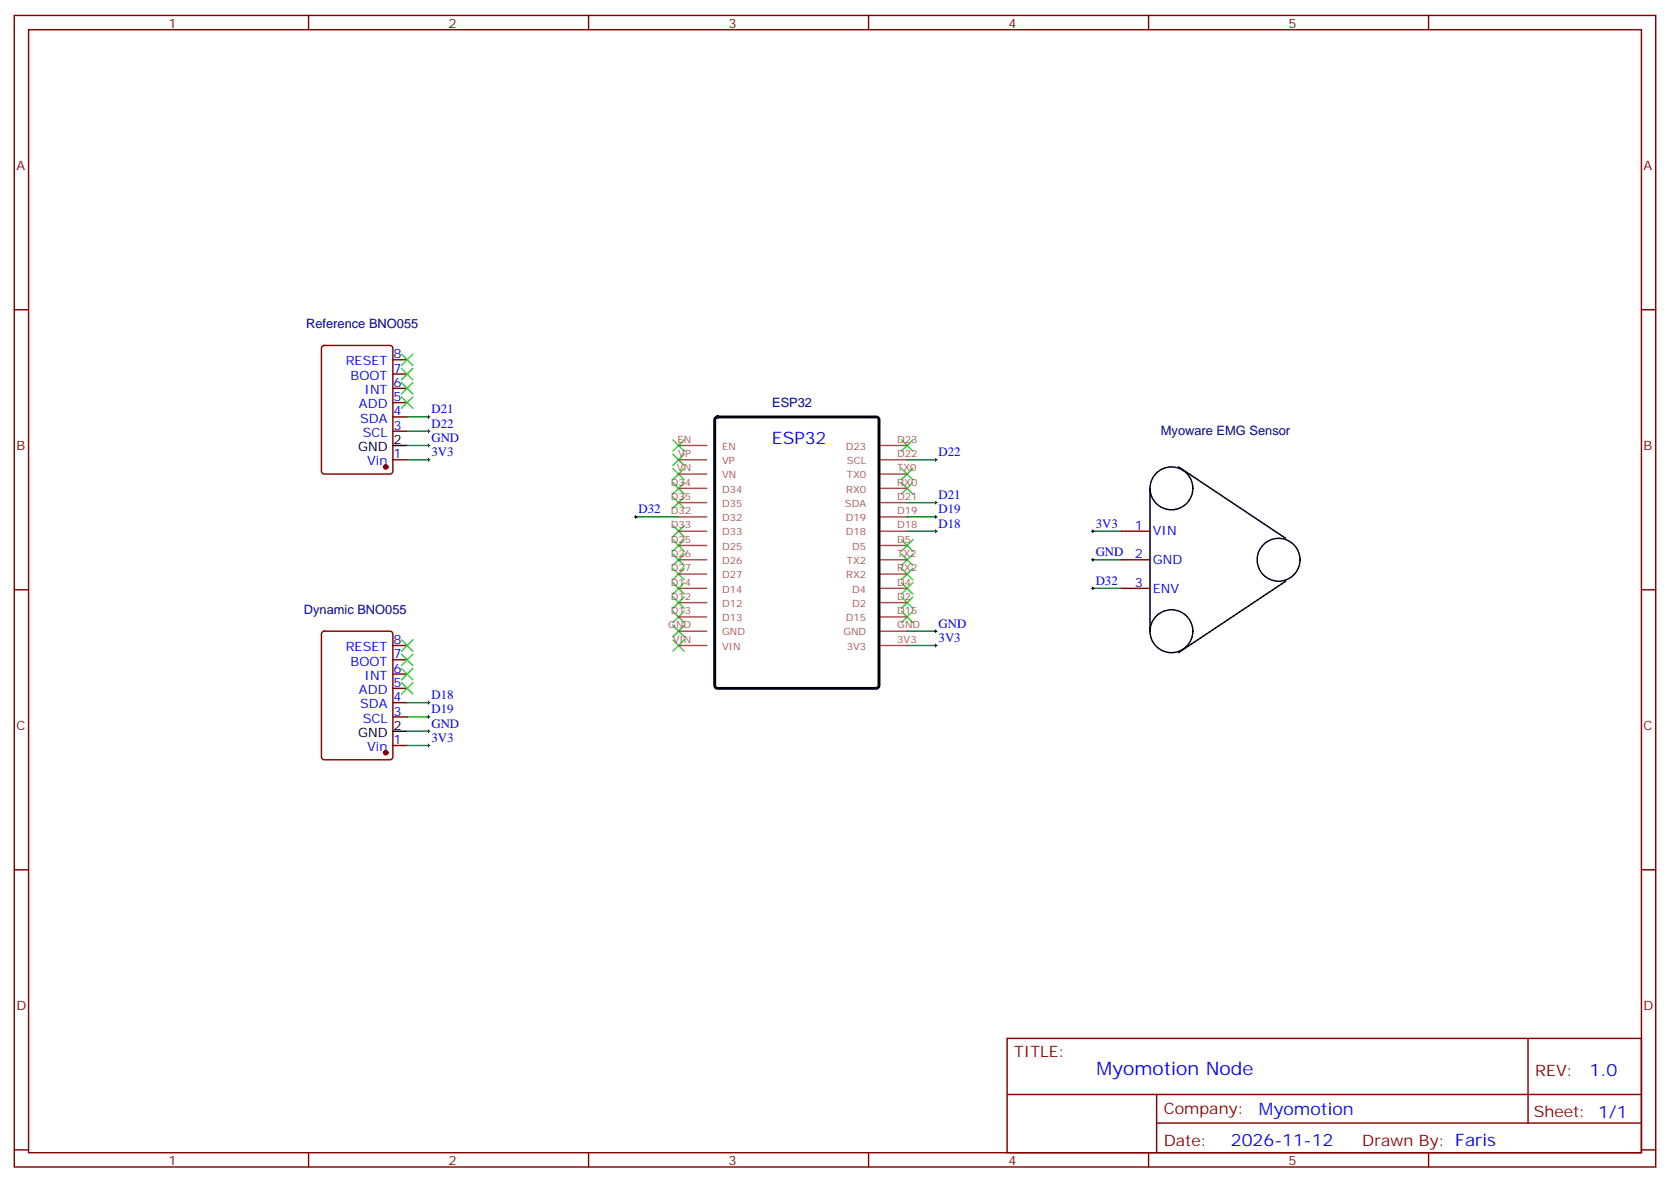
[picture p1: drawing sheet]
<svg xmlns="http://www.w3.org/2000/svg" width="412mm" height="292mm" viewBox="0 0 412 292" stroke-linecap="round" stroke-linejoin="round" font-family="sans-serif">
<g fill="none" stroke="#870000" stroke-width=".35">
<path d="M3.5 3.8h405.4v284.3h-405.4zM7.1 7.3h398.2v277.3h-398.2zM76.2 3.8v3.5M145.3 3.8v3.5M214.5 3.8v3.5M283.6 3.8v3.5M352.8 3.8v3.5M3.5 76.5h3.6M405.3 76.5h3.6M79.6 85.5l.5-.2h16.2a.71 .71 0 0 1 .7 .7v30.3a.76 .76 0 0 1-.7 .8h-16.2a.76 .76 0 0 1-.7-.8v-30.3zM97 99.4h3.5M97 95.9h3.5"/>
<path d="M97 92.4h3.5M97 88.8h3.5M97 113.5h3.5M97 106.5h3.5M97 102.9h3.5M276.9 131.2h7.1M276.9 138.2h7.1M3.5 145.6h3.6M79.6 156.1l.5-.2h16.2a.71 .71 0 0 1 .7 .7v30.3a.76 .76 0 0 1-.7 .7h-16.2a.76 .76 0 0 1-.7-.7v-30.3zM97 159.4h3.5M276.9 145.3h7.1M405.3 145.6h3.6"/>
<path d="M97 177h3.5M97 173.5h3.5M97 170h3.5M97 166.4h3.5M97 162.9h3.5M97 184.1h3.5M3.5 214.8h3.6M405.3 214.8h3.6M248.7 256.4h156.6v28.2h-156.6zM377.3 256.4v20.9M248.7 270.2h156.5M285.6 277.3h119.6"/>
<path d="M285.6 270.2v14.2M3.5 283.9h3.6M76.2 284.6v3.5M145.3 284.6v3.5M214.5 284.6v3.5M283.6 284.6v3.5M352.8 284.6v3.5M405.3 283.9h3.6"/>
</g>
<g fill="none" stroke="#3c3" stroke-width=".35">
<path d="M99.1 90.9l2.9 2.9M99.1 87.4l2.9 2.8M99.1 94.5l2.9 2.8M99.1 98l2.9 2.8M102 90.9l-2.9 2.9M102 87.4l-2.9 2.8M102 94.5l-2.9 2.8M102 98l-2.9 2.8M166.2 119.2l2.8 2.8M166.2 115.6l2.8 2.9M166.2 112.1l2.8 2.8M166.2 108.6l2.8 2.8"/>
<path d="M169 119.2l-2.8 2.8M169 115.6l-2.8 2.9M169 112.1l-2.8 2.8M169 108.6l-2.8 2.8M222.6 119.2l2.8 2.8M222.6 115.6l2.8 2.9M222.6 108.6l2.8 2.8M225.4 119.2l-2.8 2.8M225.4 115.6l-2.8 2.9M225.4 108.6l-2.8 2.8M166.2 136.8l2.8 2.8M166.2 133.3l2.8 2.8"/>
<path d="M166.2 129.8l2.8 2.8M166.2 122.7l2.8 2.8M169 136.8l-2.8 2.8M169 133.3l-2.8 2.8M169 129.8l-2.8 2.8M169 122.7l-2.8 2.8M222.6 136.8l2.8 2.8M222.6 133.3l2.8 2.8M225.4 136.8l-2.8 2.8M225.4 133.3l-2.8 2.8M99.1 158l2.9 2.8M102 158l-2.9 2.8"/>
<path d="M166.2 150.9l2.8 2.8M166.2 158l2.8 2.8M166.2 154.4l2.8 2.9M166.2 147.4l2.8 2.8M166.2 143.9l2.8 2.8M166.2 140.3l2.8 2.9M169 150.9l-2.8 2.8M169 158l-2.8 2.8M169 154.4l-2.8 2.9M169 147.4l-2.8 2.8M169 143.9l-2.8 2.8M169 140.3l-2.8 2.9"/>
<path d="M222.6 150.9l2.8 2.8M222.6 147.4l2.8 2.8M222.6 143.9l2.8 2.8M222.6 140.3l2.8 2.9M225.4 150.9l-2.8 2.8M225.4 147.4l-2.8 2.8M225.4 143.9l-2.8 2.8M225.4 140.3l-2.8 2.9M99.1 168.6l2.9 2.8M99.1 165l2.9 2.9M99.1 161.5l2.9 2.8M102 168.6l-2.9 2.8"/>
<path d="M102 165l-2.9 2.9M102 161.5l-2.9 2.8"/>
</g>
<g fill="none" stroke="#008700" stroke-width=".35">
<path d="M100.5 113.5h5.3M100.5 106.5h5.3M100.5 102.9h5.3M100.5 110h5.3M224 113.5h7.1M157 127.6h10.6M224 127.6h7.1M224 131.2h7.1M224 124.1h7.1M269.9 138.2h7M269.9 131.2h7M224 155.9h7.1"/>
<path d="M224 159.4h7.1M269.9 145.3h7M100.5 177h5.3M100.5 173.5h5.3M100.5 180.6h5.3M100.5 184.1h5.3"/>
</g>
<g fill="none" stroke="#000" stroke-width=".25">
<path d="M105.5 113.5h.7M105.5 110h.7M105.5 102.9h.7M105.5 106.5h.7M105.8 102.6v.7M105.8 106.1v.7M105.8 109.6v.7M105.8 113.2v.7M230.7 113.5h.7M231.1 113.2v.7M156.6 127.6h.7M157 127.3v.7"/>
<path d="M230.7 127.6h.7M230.7 131.2h.7M230.7 124.1h.7M231.1 123.8v.7M231.1 127.3v.7M231.1 130.8v.7M269.5 138.2h.7M269.5 131.2h.7M269.9 130.8v.7M269.9 137.9v.7M230.7 155.9h.7M230.7 159.4h.7"/>
<path d="M231.1 155.5v.7M231.1 159v.7M269.5 145.3h.7M269.9 144.9v.7M105.5 173.5h.7M105.5 177h.7M105.8 173.1v.7M105.8 176.7v.7M105.5 184.1h.7M105.5 180.6h.7M105.8 180.2v.7M105.8 183.7v.7"/>
</g>
<g fill="none" stroke="#000" stroke-width=".35">
<path d="M97 110h3.5M291 115.3l26.5 17.6M284 120.6v35.3M317.5 143.5l-26.5 17.6M97 180.6h3.5"/>
<circle cx="289.3" cy="120.6" r="5.3"/>
<circle cx="315.7" cy="138.2" r="5.3"/>
<circle cx="289.3" cy="155.9" r="5.3"/>
</g>
<g fill="none" stroke="#a64a4a" stroke-width=".35">
<path d="M167.6 117.1h6.9M167.6 113.5h6.9M167.6 110h6.9M217.1 117.1h6.9M217.1 113.5h6.9M217.1 110h6.9M167.6 138.2h6.9M167.6 134.7h6.9M167.6 131.2h6.9M167.6 127.6h6.9M167.6 124.1h6.9M167.6 120.6h6.9"/>
<path d="M217.1 138.2h6.9M217.1 134.7h6.9M217.1 131.2h6.9M217.1 127.6h6.9M217.1 124.1h6.9M217.1 120.6h6.9M167.6 159.4h6.9M167.6 155.9h6.9M167.6 152.3h6.9M167.6 148.8h6.9M167.6 145.3h6.9M167.6 141.7h6.9"/>
<path d="M217.1 159.4h6.9M217.1 155.9h6.9M217.1 152.3h6.9M217.1 148.8h6.9M217.1 145.3h6.9M217.1 141.7h6.9"/>
</g>
<path d="M176.7 103.1l.5-.2h39.2a.71 .71 0 0 1 .7 .7v65.7a.76 .76 0 0 1-.7 .7h-39.2a.76 .76 0 0 1-.7-.7v-65.7z" fill="none" stroke="#000" stroke-width=".71"/>
<g fill="#870000" stroke="#870000" stroke-width=".35">
<circle cx="95.2" cy="115.3" r=".53"/>
<circle cx="95.2" cy="185.8" r=".53"/>
</g>
<text font-size="4.6" fill="#00f" x="270.8" y="265.4">Myomotion Node</text>
<g font-size="4.2" fill="#00f">
<text x="190.6" y="109.6">ESP32</text>
<text x="392.5" y="265.7">1.0</text>
<text x="310.9" y="275.2">Myomotion</text>
<text x="304" y="283">2026-11-12</text>
</g>
<g font-size="3.9" fill="#800">
<text x="250.5" y="261">TITLE:</text>
<text x="379.1" y="265.7">REV:</text>
<text x="287.4" y="275.2">Company:</text>
<text x="378.7" y="275.8">Sheet: 1/1</text>
<text x="287.4" y="282.9">Date:</text>
<text x="336.4" y="282.9">Drawn By: Faris</text>
</g>
<g font-size="3.2" fill="#800">
<text x="41.6" y="6.8">1</text>
<text x="110.8" y="6.8">2</text>
<text x="179.9" y="6.8">3</text>
<text x="249.1" y="6.8">4</text>
<text x="318.2" y="6.8">5</text>
<text x="4.1" y="41.9">A</text>
<text x="405.9" y="41.9">A</text>
<text x="4.1" y="111.1">B</text>
<text x="405.9" y="111.1">B</text>
<text x="4.1" y="180.2">C</text>
<text x="405.9" y="180.2">C</text>
<text x="4.1" y="249.3">D</text>
<text x="405.9" y="249.3">D</text>
<text x="41.6" y="287.6">1</text>
<text x="110.8" y="287.6">2</text>
<text x="179.9" y="287.6">3</text>
<text x="249.1" y="287.6">4</text>
<text x="318.2" y="287.6">5</text>
</g>
<g font-size="3.2" fill="#000080">
<text x="75.6" y="81.1">Reference BNO055</text>
<text x="190.7" y="100.6">ESP32</text>
<text x="286.7" y="107.5">Myoware EMG Sensor</text>
<text x="75" y="151.6">Dynamic BNO055</text>
</g>
<g font-size="3.2" fill="#00f">
<text x="97.2" y="88.5">8</text>
<text x="85.4" y="90.2">RESET</text>
<text x="86.6" y="93.8">BOOT</text>
<text x="97.2" y="95.5">6</text>
<text x="97.2" y="92">7</text>
<text x="88.6" y="100.8">ADD</text>
<text x="90" y="97.3">INT</text>
<text x="97.2" y="99.1">5</text>
<text x="88.9" y="104.4">SDA</text>
<text x="89.6" y="107.9">SCL</text>
<text x="97.2" y="106.1">3</text>
<text x="97.2" y="102.6">4</text>
<text x="106.5" y="102.1">D21</text>
<text x="106.5" y="105.6">D22</text>
<text x="97.2" y="113.2">1</text>
<text x="106.5" y="112.6">3V3</text>
<text x="106.5" y="109.1">GND</text>
<text x="231.8" y="112.6">D22</text>
<text x="90.7" y="114.9">Vin</text>
<text x="231.8" y="123.2">D21</text>
<text x="157.7" y="126.8">D32</text>
<text x="231.8" y="130.3">D18</text>
<text x="231.8" y="126.8">D19</text>
<text x="270.6" y="130.3">3V3</text>
<text x="280.2" y="130.8">1</text>
<text x="270.6" y="137.3">GND</text>
<text x="280.2" y="137.9">2</text>
<text x="284.7" y="132.2">VIN</text>
<text x="284.7" y="139.3">GND</text>
<text x="270.6" y="144.4">D32</text>
<text x="280.2" y="144.9">3</text>
<text x="284.7" y="146.3">ENV</text>
<text x="231.8" y="155">GND</text>
<text x="85.4" y="160.8">RESET</text>
<text x="97.2" y="159">8</text>
<text x="231.8" y="158.5">3V3</text>
<text x="86.6" y="164.3">BOOT</text>
<text x="90" y="167.9">INT</text>
<text x="97.2" y="166.1">6</text>
<text x="97.2" y="162.6">7</text>
<text x="88.6" y="171.4">ADD</text>
<text x="97.2" y="173.1">4</text>
<text x="97.2" y="169.6">5</text>
<text x="106.5" y="172.6">D18</text>
<text x="88.9" y="174.9">SDA</text>
<text x="89.6" y="178.4">SCL</text>
<text x="97.2" y="176.7">3</text>
<text x="106.5" y="179.7">GND</text>
<text x="106.5" y="176.1">D19</text>
<text x="90.7" y="185.5">Vin</text>
<text x="97.2" y="183.7">1</text>
<text x="106.5" y="183.2">3V3</text>
</g>
<g font-size="3.2">
<text x="88.4" y="111.4">GND</text>
<text x="97.2" y="109.6">2</text>
<text x="88.4" y="182">GND</text>
<text x="97.2" y="180.2">2</text>
</g>
<g font-size="2.5" fill="#a54b4b">
<text x="167.3" y="109.3">EN</text>
<text x="167.5" y="112.8">VP</text>
<text x="178.3" y="111">EN</text>
<text x="208.9" y="111">D23</text>
<text x="221.6" y="112.8">D22</text>
<text x="221.6" y="109.3">D23</text>
<text x="165.6" y="119.9">D34</text>
<text x="167.1" y="116.4">VN</text>
<text x="178.3" y="118.1">VN</text>
<text x="178.3" y="114.6">VP</text>
<text x="209.1" y="114.6">SCL</text>
<text x="209.2" y="118.1">TX0</text>
<text x="221.6" y="119.9">RX0</text>
<text x="221.6" y="116.4">TX0</text>
<text x="165.6" y="123.4">D35</text>
<text x="178.3" y="125.1">D35</text>
<text x="178.3" y="121.6">D34</text>
<text x="208.7" y="125.1">SDA</text>
<text x="209" y="121.6">RX0</text>
<text x="221.6" y="123.4">D21</text>
<text x="165.6" y="130.5">D33</text>
<text x="165.6" y="126.9">D32</text>
<text x="178.3" y="128.7">D32</text>
<text x="208.9" y="128.7">D19</text>
<text x="221.6" y="130.5">D18</text>
<text x="221.6" y="126.9">D19</text>
<text x="165.6" y="137.5">D26</text>
<text x="165.6" y="134">D25</text>
<text x="178.3" y="135.7">D25</text>
<text x="178.3" y="132.2">D33</text>
<text x="208.9" y="132.2">D18</text>
<text x="210.5" y="135.7">D5</text>
<text x="221.6" y="137.5">TX2</text>
<text x="221.6" y="134">D5</text>
<text x="165.6" y="141.1">D27</text>
<text x="178.3" y="142.8">D27</text>
<text x="178.3" y="139.3">D26</text>
<text x="209" y="142.8">RX2</text>
<text x="209.2" y="139.3">TX2</text>
<text x="221.6" y="141.1">RX2</text>
<text x="165.6" y="148.1">D12</text>
<text x="165.6" y="144.6">D14</text>
<text x="178.3" y="149.8">D12</text>
<text x="178.3" y="146.3">D14</text>
<text x="210.5" y="149.8">D2</text>
<text x="210.5" y="146.3">D4</text>
<text x="221.6" y="148.1">D2</text>
<text x="221.6" y="144.6">D4</text>
<text x="165" y="155.2">GND</text>
<text x="165.6" y="151.6">D13</text>
<text x="178.3" y="153.4">D13</text>
<text x="208.9" y="153.4">D15</text>
<text x="221.6" y="155.2">GND</text>
<text x="221.6" y="151.6">D15</text>
<text x="166.1" y="158.7">VIN</text>
<text x="178.3" y="160.4">VIN</text>
<text x="178.3" y="156.9">GND</text>
<text x="208.3" y="156.9">GND</text>
<text x="209.1" y="160.4">3V3</text>
<text x="221.6" y="158.7">3V3</text>
</g>
</svg>
